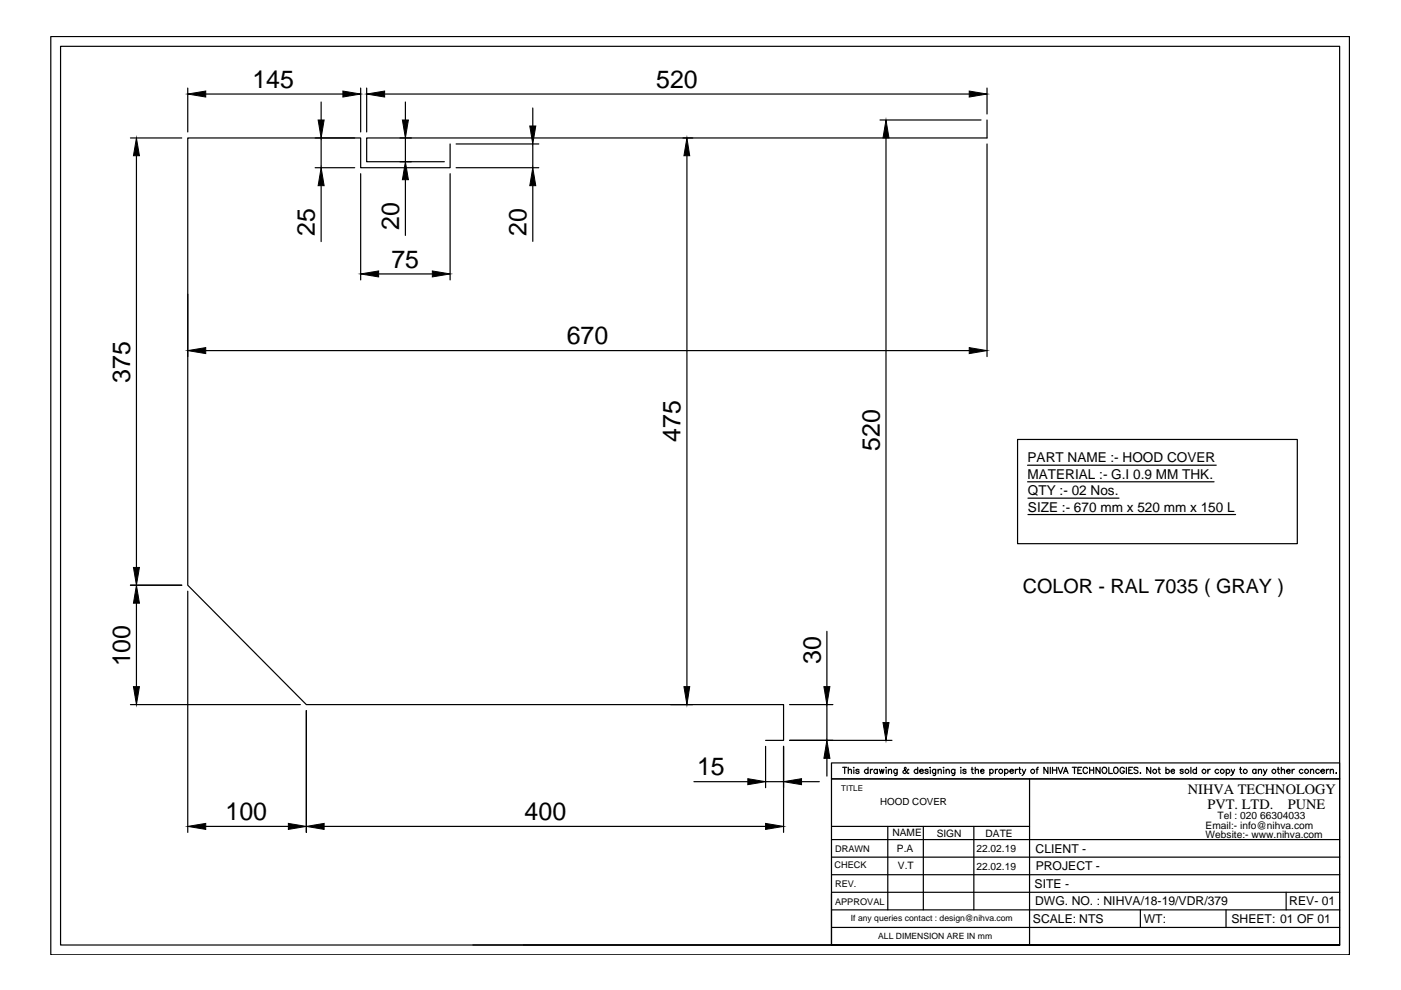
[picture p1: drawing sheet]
<svg xmlns="http://www.w3.org/2000/svg" width="297mm" height="210mm" viewBox="0 0 297 210" stroke-linecap="round" stroke-linejoin="round" font-family="sans-serif">
<!-- layer: 0 -->
<g fill="none" stroke="#000" stroke-width=".25">
<path d="M10.8 7.7h275.3v194.7h-275.3zM39.8 18.7v9.3M43.6 19.9h29.1M76.5 18.7v9.3M77.7 18.7v9.3M81.5 19.9h124M209.3 18.7v5.5M27.7 29.3h10.8M28.9 33v87.3M66.8 29.3h8.4M66.8 35.6h8.4M68.1 21.6v3.8"/>
<path d="M68.1 29.3v6.3M68.1 39.4v11.8M76.5 36.8v22.6M84.8 29.3h2.4M84.8 34.3h2.4M86 21.6v3.8M86 29.3v5M86 38.1v11.8M95.4 30.5v5.1h-18.9v-6.3h-36.7v94.8l25.2 25.3h101.1v7.6h-3.8M95.4 36.8v22.6M96.7 35.6h17.5M96.7 30.5h17.5"/>
<path d="M113 22.9v3.8M113 30.5v5.1M113 39.4v11.8M144.8 29.3h2.1M145.6 33v112.6M186.6 25.4h21.4M187.8 29.3v123.9M209.3 25.4v3.9h-131.6v5h16.5M209.3 30.5v45.1M80.3 58.1h11.4M39.8 62.4v13.2M43.6 74.3h161.9"/>
<path d="M215.7 93.2h59.4v22.1h-59.4zM217.9 98.6h40M217.9 102.2h39.5M217.9 105.6h19.4M217.9 109.1h44.1M27.7 124.1h10.8M28.9 127.9v17.7M39.8 125.3v51.2M175.3 133.9v11.7M27.7 149.4h36M65 150.7v25.8M142.2 149.4h4.7"/>
<path d="M162.3 158.2v8.8M166.1 158.2v18.3M167.4 157h21.7M167.4 149.4h9.2M175.3 149.4v7.6M43.6 175.2h17.5M68.7 175.2h93.6M147.1 165.7h11.5M162.3 165.7h3.8M169.9 165.7h3.8M175.3 160.8v3.7M176.3 161.8h107.7v3.3h-107.7z"/>
<path d="M176.3 178h107.7M176.3 175.2h42M178.7 162.7h.8M179.1 162.7v1.3M179.8 163.4l.3-.3 .4 .1v.8M179.8 162.7v1.3M180.9 162.7h.2zM181 163.2v.8M182.1 163.3l-.2-.2-.4 .2 .1 .2 .5 .1v.2a.37 .37 0 0 1-.3 .2 .37 .37 0 0 1-.3-.2M184 163.3a.42 .42 0 0 0-.6-.1 .42 .42 0 0 0 0 .6 .42 .42 0 0 0 .6 0M184 162.7v1.3M184.5 163.1v.9"/>
<path d="M185 163.1l-.4 .2-.1 .2M186 163.3a.42 .42 0 0 0-.6-.1 .42 .42 0 0 0 0 .6 .42 .42 0 0 0 .6 0M186 163.1v.9M186.5 163.1l.2 .9 .3-.9 .2 .9 .2-.9M187.8 162.7h.1zM187.9 163.2v.8M188.2 175.2v17.7M188.4 163.4l.3-.3 .3 .1v.8M188.4 163.1v.9M190.2 163.1v1.2l-.2 .1-.3-.1M190.2 163.3a.41 .41 0 0 0-.6-.1 .41 .41 0 0 0 0 .6 .41 .41 0 0 0 .6 0M192.7 163.2l-.2-.1a.81 .81 0 0 1-1 .8v-.4l.6-.5-.2-.3-.2 .2 .2 .5 .5 .5 .2 .1 .1-.1"/>
<path d="M194.6 163.3a.42 .42 0 0 0-.6-.1 .42 .42 0 0 0 0 .6 .42 .42 0 0 0 .6 0M194.6 162.7v1.3M195 163.5h.8a.43 .43 0 0 0-.6-.3 .43 .43 0 0 0-.2 .6 .43 .43 0 0 0 .6 .1l.2-.1M195.8 175.2v17.7M196.8 163.3l-.2-.2-.5 .2 .6 .3v.3a.41 .41 0 0 1-.6-.1M197.2 162.7h.1zM197.2 163.2v.8M198.4 163.1l-.1 1.2-.1 .1-.4-.1M198.4 163.3a.41 .41 0 0 0-.6-.1 .41 .41 0 0 0 0 .6 .41 .41 0 0 0 .6 0M198.9 163.4l.3-.3 .3 .1 .1 .8M198.9 163.1v.9M200 162.7h.1z"/>
<path d="M200.1 163.2v.8M200.6 163.4l.3-.3 .3 .1 .1 .8M200.6 163.1v.9M202.5 163.1l-.1 1.2-.2 .1-.3-.1M202.5 163.3a.42 .42 0 0 0-.7-.1 .42 .42 0 0 0 0 .6 .42 .42 0 0 0 .7 0M203.6 162.7h.2zM203.7 163.2v.8M204.8 163.3l-.2-.2-.5 .2 .2 .2 .5 .1v.2a.37 .37 0 0 1-.3 .2 .37 .37 0 0 1-.4-.2M205.9 163.1h.4M206.1 162.7v1l.3 .3M206.5 175.2v17.7M206.8 163.4l.3-.3 .3 .1v.8"/>
<path d="M206.8 162.7v1.3M207.9 163.5h.7v-.1a.4 .4 0 0 0-.6-.1 .4 .4 0 0 0 0 .6 .4 .4 0 0 0 .6-.1M209.9 163.3a.41 .41 0 0 1 .6-.1 .41 .41 0 0 1 0 .6 .41 .41 0 0 1-.6 0M209.9 163.1v1.3M211 163.1v.9M211.5 163.1l-.4 .2-.1 .2M213 163.3a.42 .42 0 0 1 .6-.1 .42 .42 0 0 1 0 .6 .42 .42 0 0 1-.6 0M213 163.1v1.3M214.1 163.5h.8v-.1a.4 .4 0 0 0-.6-.1 .4 .4 0 0 0 0 .6 .4 .4 0 0 0 .6-.1M215.3 163.1v.9M215.8 163.1l-.4 .2-.1 .2M216 163.1h.4"/>
<path d="M216.2 162.7v1l.3 .3M216.7 163.1l.4 .9 .4-.9M217.1 164l-.4 .4M218.3 165.1v35.3M219.7 163.1h.4M220.1 162.7l-.2 .2v1.1M222.2 162.7v1.3l-.9-1.3v1.3M222.7 162.7v1.3M223.2 162.7v1.3M223.2 163.3h.8M224 162.7v1.3M224.3 162.7l.5 1.3 .6-1.3"/>
<path d="M225.5 164l.4-1.3 .6 1.3M225.7 163.5h.6M227.3 162.7h.9M227.8 162.7v1.3M228.5 163.3h.5M229.3 162.7h-.8v1.3h.8M230.6 163a.53 .53 0 0 0-.8-.3 .53 .53 0 0 0-.2 .8 .48 .48 0 0 0 .4 .5 .48 .48 0 0 0 .6-.3M231 163.3h.9M231 162.7v1.3M231.9 162.7v1.3M233.2 162.7v1.3l-.8-1.3v1.3M233.8 162.9a.62 .62 0 0 1 .9 .3 .62 .62 0 0 1-.7 .8l-.3-.5z"/>
<path d="M235.1 162.7v1.3h.8M236.3 162.7a.61 .61 0 0 1 .8 .6 .61 .61 0 0 1-.8 .6l-.2-.4zM238.4 163a.53 .53 0 0 0-.7-.3 .53 .53 0 0 0-.2 .8 .47 .47 0 0 0 .4 .5 .47 .47 0 0 0 .5-.5h-.3M238.8 162.7v1.3M239.3 163.3h.5M240.1 162.7h-.8v1.3h.8M241.3 162.9l-.3-.2-.6 .2 .2 .3 .5 .2 .2 .2-.3 .4-.6-.2M241.7 163.9h.2zM244 162.7v1.3l-.9-1.3v1.3M245.5 163.1h.5M245.7 162.7v1l.3 .3M247.2 163.3a.41 .41 0 0 1 .6-.1 .41 .41 0 0 1 0 .6 .41 .41 0 0 1-.6 0"/>
<path d="M247.2 162.7v1.3M248.3 163.5h.7v-.1a.4 .4 0 0 0-.6-.1 .4 .4 0 0 0 0 .6 .4 .4 0 0 0 .6-.1M250.9 163.3l-.3-.2-.4 .2 .7 .5a.37 .37 0 0 1-.4 .2 .37 .37 0 0 1-.3-.2M252.5 162.7v1.3M253.7 163.3a.42 .42 0 0 0-.6-.1 .42 .42 0 0 0 0 .6 .42 .42 0 0 0 .6 0M253.7 162.7v1.3M256.1 163.1v.9M256.6 163.1l-.4 .2-.1 .2M258.4 163.3a.42 .42 0 0 0-.7-.1 .42 .42 0 0 0 0 .6 .42 .42 0 0 0 .7 0M260 163.3a.42 .42 0 0 1 .6-.1 .42 .42 0 0 1 0 .6 .42 .42 0 0 1-.6 0M260 163.1v1.3M261 163.1l.4 .9 .4-.9"/>
<path d="M261.4 164l-.4 .4M262.8 163.1h.4M263 162.7v1l.3 .3M266.3 163.3a.41 .41 0 0 0-.6-.1 .41 .41 0 0 0 0 .6 .41 .41 0 0 0 .6 0M266.3 163.1v.9M266.8 163.4l.3-.3 .3 .1 .1 .8M266.8 163.1v.9M267.9 163.1l.3 .9 .4-.9M268.2 164l-.4 .4M270.8 163.1h.4M271 162.7v1l.3 .3M271.7 163.4l.3-.3 .3 .1v.8"/>
<path d="M271.7 162.7v1.3M272.8 163.5h.7v-.3a.42 .42 0 0 0-.6 .1 .42 .42 0 0 0 0 .6 .42 .42 0 0 0 .6-.1M274 163.1v.9M274.5 163.1l-.5 .2v.2M276.2 163.3a.42 .42 0 0 0-.6-.1 .42 .42 0 0 0 0 .6 .42 .42 0 0 0 .6 0M277.8 163.4l.6-.3 .1 .3v.6M277.8 163.1v.9M279.7 163.3a.42 .42 0 0 0-.6-.1 .42 .42 0 0 0 0 .6 .42 .42 0 0 0 .6 0M280 163.5h.8v-.3a.42 .42 0 0 0-.6 .1 .42 .42 0 0 0 0 .6 .42 .42 0 0 0 .6-.1M281.2 163.1v.9M281.7 163.1l-.4 .2-.1 .2M282 163.4l.4-.3 .3 .1v.8"/>
<path d="M282 163.1v.9M283.2 163.9h.2zM284 165.1v35.3v-190.6h-271.2v190.6h271.2h-107.7M284 165.1h-107.7v35.3M176.3 189.4v11h-65.4M176.3 189.2h107.7M176.3 196.6h107.7M176.3 192.9h107.7M176.3 185.5h107.7M176.3 181.7h107.7M241.8 192.9v3.7M259.9 192.9v3.7"/>
<path d="M272.7 189.2v3.7M100.3 200.4h76"/>
<circle cx="212.2" cy="163.5" r=".43"/>
<circle cx="219" cy="163.5" r=".43"/>
<circle cx="244.8" cy="163.5" r=".43"/>
<circle cx="251.6" cy="163.5" r=".43"/>
<circle cx="255.3" cy="163.5" r=".43"/>
<circle cx="259.1" cy="163.5" r=".43"/>
<circle cx="264" cy="163.5" r=".43"/>
<circle cx="270.1" cy="163.5" r=".43"/>
<circle cx="277" cy="163.5" r=".43"/>
</g>
<g fill="#000" stroke="#000" stroke-width=".21">
<path d="M39.8 19.9l3.8-.6v1.3zM72.7 19.3l3.8 .6-3.8 .7zM77.7 19.9l3.8-.6v1.3zM205.5 19.3l3.8 .6-3.8 .7zM28.9 29.3l.7 3.7h-1.3zM67.5 25.4h1.2l-.6 3.9zM68.1 35.6l.6 3.8h-1.2zM85.3 25.4h1.3l-.6 3.9zM86 34.3l.6 3.8h-1.3zM112.3 26.7h1.3l-.6 3.8zM113 35.6l.6 3.8h-1.3zM145.6 29.3l.6 3.7h-1.2z"/>
<path d="M187.8 25.4l.7 3.9h-1.3zM76.5 58.1l3.8-.7v1.3zM91.7 57.4l3.7 .7-3.7 .6zM39.8 74.3l3.8-.6v1.3zM205.5 73.7l3.8 .6-3.8 .7zM28.9 124.1l.7 3.8h-1.3zM28.3 120.3h1.3l-.7 3.8zM28.3 145.6h1.3l-.7 3.8zM145 145.6h1.2l-.6 3.8zM174.7 145.6h1.3l-.7 3.8zM187.2 153.2h1.3l-.7 3.8zM39.8 175.2l3.8-.6v1.3z"/>
<path d="M61.1 174.6l3.9 .6-3.9 .7zM65 175.2l3.7-.6v1.3zM158.6 165.1l3.7 .6-3.7 .7zM162.3 174.6l3.8 .6-3.8 .7zM166.1 165.7l3.8-.6v1.3zM175.3 157l.7 3.8h-1.3z"/>
</g>
<g font-size="5.3">
<text x="53.5" y="18.6">145</text>
<text x="139.1" y="18.6">520</text>
<text x="66.7" y="50.1" transform="rotate(-90 66.7 50.1)">25</text>
<text x="84.6" y="48.8" transform="rotate(-90 84.6 48.8)">20</text>
<text x="111.6" y="50" transform="rotate(-90 111.6 50)">20</text>
<text x="83" y="56.8">75</text>
<text x="120.2" y="73">670</text>
<text x="27.6" y="81.1" transform="rotate(-90 27.6 81.1)">375</text>
<text x="144.3" y="93.7" transform="rotate(-90 144.3 93.7)">475</text>
<text x="186.5" y="95.6" transform="rotate(-90 186.5 95.6)">520</text>
<text x="27.6" y="141.3" transform="rotate(-90 27.6 141.3)">100</text>
<text x="174" y="140.8" transform="rotate(-90 174 140.8)">30</text>
<text x="147.8" y="164.4">15</text>
<text x="47.8" y="173.9">100</text>
<text x="111.2" y="173.9">400</text>
</g>
<text font-size="4.2" x="216.8" y="125.8">COLOR - RAL 7035 ( GRAY )</text>
<g font-size="3">
<text x="251.9" y="168.3">NIHVA TECHNOLOGY</text>
<text x="256" y="171.5">PVT. LTD.</text>
<text x="273" y="171.5">PUNE</text>
</g>
<g font-size="2.9">
<text x="217.9" y="98">PART NAME :- HOOD COVER</text>
<text x="217.9" y="101.5">MATERIAL :- G.I 0.9 MM THK.</text>
<text x="217.9" y="105">QTY :- 02 Nos.</text>
<text x="217.9" y="108.5">SIZE :- 670 mm x 520 mm x 150 L</text>
</g>
<g font-size="2.6">
<text x="219.6" y="180.8">CLIENT -</text>
<text x="219.6" y="184.5">PROJECT -</text>
<text x="219.3" y="188.2">SITE -</text>
<text x="219.5" y="191.9">DWG. NO. : NIHVA/18-19/VDR/379</text>
<text x="273.4" y="191.8">REV- 01</text>
<text x="219" y="195.7">SCALE: NTS</text>
<text x="242.5" y="195.6">WT:</text>
<text x="261.1" y="195.7">SHEET: 01 OF 01</text>
</g>
<g font-size="2.2">
<text x="258.2" y="173.6">Tel : 020 66304033</text>
<text x="189.2" y="177.3">NAME</text>
<text x="198.6" y="177.5">SIGN</text>
<text x="209" y="177.4">DATE</text>
<text x="255.6" y="175.7">Email:- info@nihva.com</text>
<text x="255.6" y="177.8">Website:- www.nihva.com</text>
<text x="190.2" y="180.6">P.A</text>
<text x="190.4" y="184.3">V.T</text>
<text x="207" y="180.7">22.02.19</text>
<text x="207" y="184.4">22.02.19</text>
</g>
<text font-size="2.1" x="186.6" y="170.6">HOOD COVER</text>
<g font-size="1.9">
<text x="176.9" y="183.9">CHECK</text>
<text x="177.1" y="180.7">DRAWN</text>
<text x="177.1" y="191.9">APPROVAL</text>
<text x="177.1" y="188.1">REV.</text>
</g>
<g font-size="1.8">
<text x="180.4" y="195.3">If any queries contact : design@nihva.com</text>
<text x="186.2" y="199.1">ALL DIMENSION ARE IN mm</text>
</g>
<text font-size="1.7" x="178.4" y="167.7">TITLE</text>
</svg>
